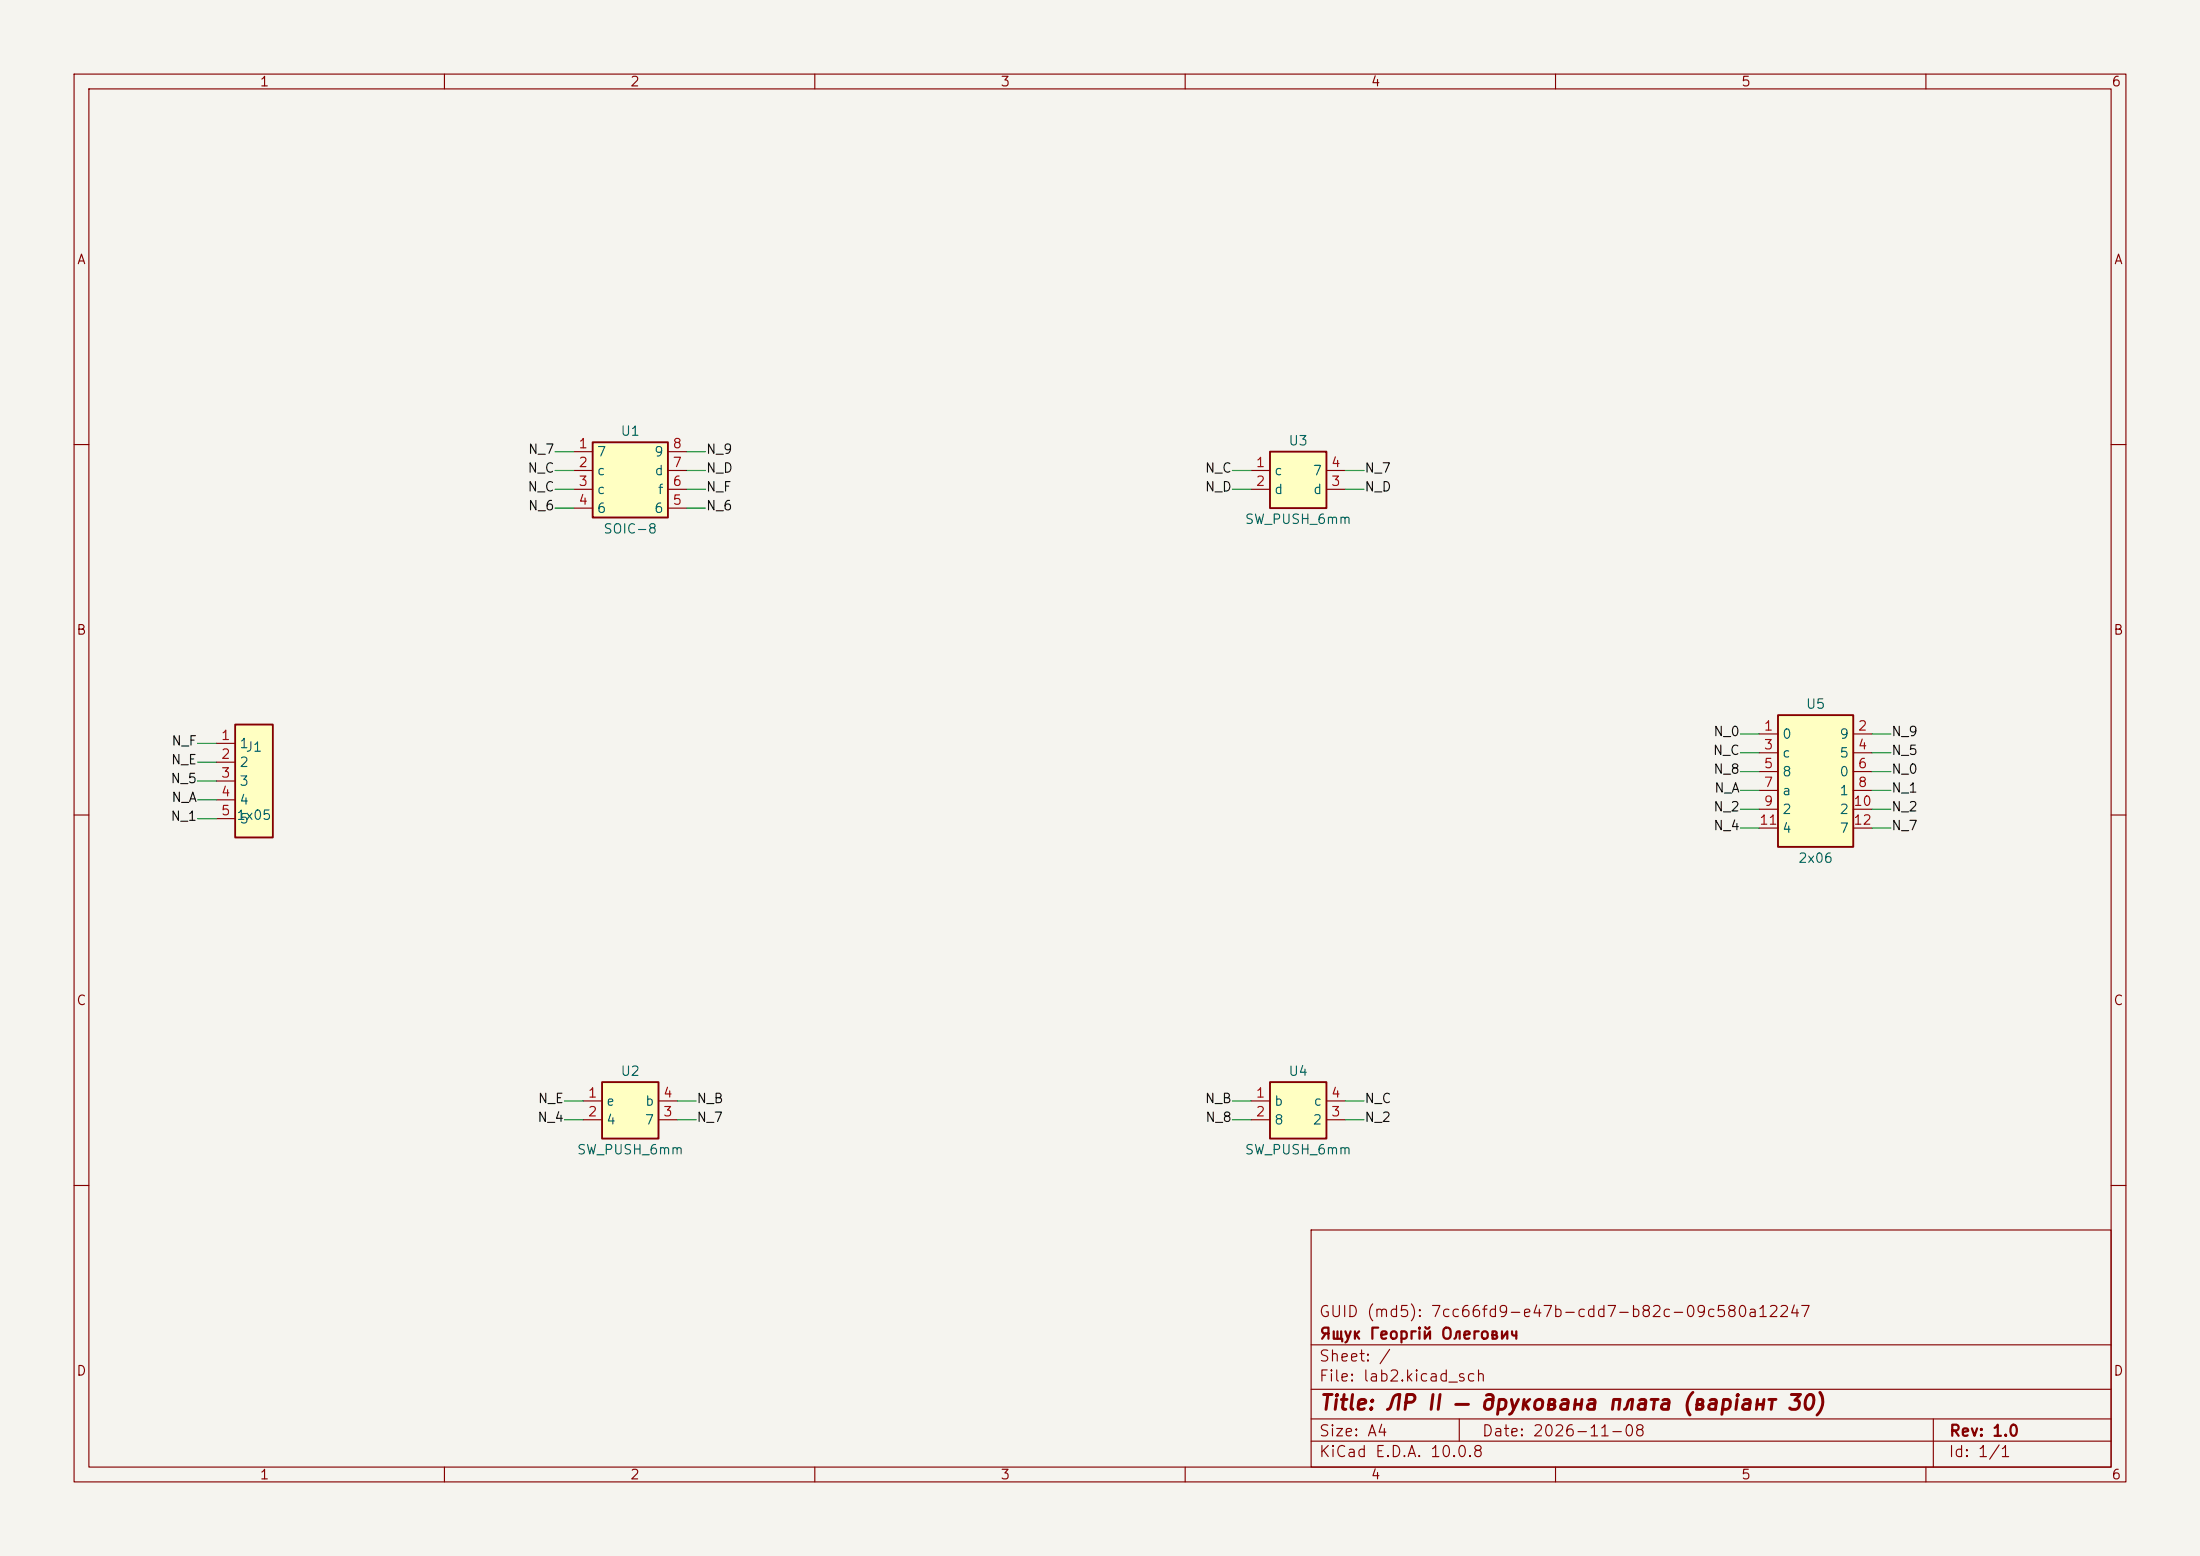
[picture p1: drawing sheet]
(kicad_sch
 (version 20260101)
 (generator "eeschema")
 (generator_version "10.0")
 (paper "A4")
 (title_block
  (title "ЛР II — друкована плата (варіант 30)")
  (date "2026-11-08")
  (rev "1.0")
  (company "Ящук Георгій Олегович")
  (comment 1 "GUID (md5): 7cc66fd9-e47b-cdd7-b82c-09c580a12247"))
 (lib_symbols
  (symbol "lab2:J1_lab2"
  (exclude_from_sim no)
  (in_bom yes)
  (on_board yes)
  (in_pos_files yes)
  (duplicate_pin_numbers_are_jumpers no)
  (property "Reference" "J" (at 2.54 0 0) (show_name no) (do_not_autoplace no) (effects (font (size 1.27 1.27))))
  (property "Value" "J1_lab2" (at 0 -2.54 0) (show_name no) (do_not_autoplace no) (effects (font (size 1.27 1.27))))
  (property "Footprint" "lab2:J1_1x5_P2.54" (at 0 -5.08 0) (show_name no) (do_not_autoplace no) (hide yes) (effects (font (size 1.27 1.27))))
  (property "Datasheet" "" (at 0 -7.62 0) (show_name no) (do_not_autoplace no) (hide yes) (effects (font (size 1.27 1.27))))
  (property "Description" "Lab2 1x5 connector" (at 0 -10.16 0) (show_name no) (do_not_autoplace no) (hide yes) (effects (font (size 1.27 1.27))))
  (symbol "J1_lab2_0_1"
   (rectangle (start -2.54 -7.62) (end 2.54 7.62) (stroke (width 0.254) (type default)) (fill (type background))))
  (symbol "J1_lab2_1_1"
   (pin passive line (at -5.08 5.08 0) (length 2.54) (name "1" (effects (font (size 1.27 1.27)))) (number "1" (effects (font (size 1.27 1.27)))))
   (pin passive line (at -5.08 2.54 0) (length 2.54) (name "2" (effects (font (size 1.27 1.27)))) (number "2" (effects (font (size 1.27 1.27)))))
   (pin passive line (at -5.08 0 0) (length 2.54) (name "3" (effects (font (size 1.27 1.27)))) (number "3" (effects (font (size 1.27 1.27)))))
   (pin passive line (at -5.08 -2.54 0) (length 2.54) (name "4" (effects (font (size 1.27 1.27)))) (number "4" (effects (font (size 1.27 1.27)))))
   (pin passive line (at -5.08 -5.08 0) (length 2.54) (name "5" (effects (font (size 1.27 1.27)))) (number "5" (effects (font (size 1.27 1.27))))))
  (embedded_fonts no))
  (symbol "lab2:U1_lab2"
  (exclude_from_sim no)
  (in_bom yes)
  (on_board yes)
  (in_pos_files yes)
  (duplicate_pin_numbers_are_jumpers no)
  (property "Reference" "U" (at 2.54 0 0) (show_name no) (do_not_autoplace no) (effects (font (size 1.27 1.27))))
  (property "Value" "U1_lab2" (at 0 -2.54 0) (show_name no) (do_not_autoplace no) (effects (font (size 1.27 1.27))))
  (property "Footprint" "lab2:U1_SOIC-8_P1.27" (at 0 -5.08 0) (show_name no) (do_not_autoplace no) (hide yes) (effects (font (size 1.27 1.27))))
  (property "Datasheet" "~" (at 0 -7.62 0) (show_name no) (do_not_autoplace no) (hide yes) (effects (font (size 1.27 1.27))))
  (property "Description" "Lab2 SOIC-8 IC" (at 0 -10.16 0) (show_name no) (do_not_autoplace no) (hide yes) (effects (font (size 1.27 1.27))))
  (symbol "U1_lab2_0_1"
   (rectangle (start -5.08 -5.08) (end 5.08 5.08) (stroke (width 0.254) (type default)) (fill (type background))))
  (symbol "U1_lab2_1_1"
   (pin passive line (at -7.62 3.81 0) (length 2.54) (name "7" (effects (font (size 1.27 1.27)))) (number "1" (effects (font (size 1.27 1.27)))))
   (pin passive line (at -7.62 1.27 0) (length 2.54) (name "c" (effects (font (size 1.27 1.27)))) (number "2" (effects (font (size 1.27 1.27)))))
   (pin passive line (at -7.62 -1.27 0) (length 2.54) (name "c" (effects (font (size 1.27 1.27)))) (number "3" (effects (font (size 1.27 1.27)))))
   (pin passive line (at -7.62 -3.81 0) (length 2.54) (name "6" (effects (font (size 1.27 1.27)))) (number "4" (effects (font (size 1.27 1.27)))))
   (pin passive line (at 7.62 -3.81 180) (length 2.54) (name "6" (effects (font (size 1.27 1.27)))) (number "5" (effects (font (size 1.27 1.27)))))
   (pin passive line (at 7.62 -1.27 180) (length 2.54) (name "f" (effects (font (size 1.27 1.27)))) (number "6" (effects (font (size 1.27 1.27)))))
   (pin passive line (at 7.62 1.27 180) (length 2.54) (name "d" (effects (font (size 1.27 1.27)))) (number "7" (effects (font (size 1.27 1.27)))))
   (pin passive line (at 7.62 3.81 180) (length 2.54) (name "9" (effects (font (size 1.27 1.27)))) (number "8" (effects (font (size 1.27 1.27))))))
  (embedded_fonts no))
  (symbol "lab2:U2_lab2"
  (exclude_from_sim no)
  (in_bom yes)
  (on_board yes)
  (in_pos_files yes)
  (duplicate_pin_numbers_are_jumpers no)
  (property "Reference" "U" (at 2.54 0 0) (show_name no) (do_not_autoplace no) (effects (font (size 1.27 1.27))))
  (property "Value" "U2_lab2" (at 0 -2.54 0) (show_name no) (do_not_autoplace no) (effects (font (size 1.27 1.27))))
  (property "Footprint" "lab2:SW_PUSH_6mm" (at 0 -5.08 0) (show_name no) (do_not_autoplace no) (hide yes) (effects (font (size 1.27 1.27))))
  (property "Datasheet" "~" (at 0 -7.62 0) (show_name no) (do_not_autoplace no) (hide yes) (effects (font (size 1.27 1.27))))
  (property "Description" "Lab2 6mm push button" (at 0 -10.16 0) (show_name no) (do_not_autoplace no) (hide yes) (effects (font (size 1.27 1.27))))
  (symbol "U2_lab2_0_1"
   (rectangle (start -3.81 -3.81) (end 3.81 3.81) (stroke (width 0.254) (type default)) (fill (type background))))
  (symbol "U2_lab2_1_1"
   (pin passive line (at -6.35 1.27 0) (length 2.54) (name "e" (effects (font (size 1.27 1.27)))) (number "1" (effects (font (size 1.27 1.27)))))
   (pin passive line (at -6.35 -1.27 0) (length 2.54) (name "4" (effects (font (size 1.27 1.27)))) (number "2" (effects (font (size 1.27 1.27)))))
   (pin passive line (at 6.35 -1.27 180) (length 2.54) (name "7" (effects (font (size 1.27 1.27)))) (number "3" (effects (font (size 1.27 1.27)))))
   (pin passive line (at 6.35 1.27 180) (length 2.54) (name "b" (effects (font (size 1.27 1.27)))) (number "4" (effects (font (size 1.27 1.27))))))
  (embedded_fonts no))
  (symbol "lab2:U3_lab2"
  (exclude_from_sim no)
  (in_bom yes)
  (on_board yes)
  (in_pos_files yes)
  (duplicate_pin_numbers_are_jumpers no)
  (property "Reference" "U" (at 2.54 0 0) (show_name no) (do_not_autoplace no) (effects (font (size 1.27 1.27))))
  (property "Value" "U3_lab2" (at 0 -2.54 0) (show_name no) (do_not_autoplace no) (effects (font (size 1.27 1.27))))
  (property "Footprint" "lab2:SW_PUSH_6mm" (at 0 -5.08 0) (show_name no) (do_not_autoplace no) (hide yes) (effects (font (size 1.27 1.27))))
  (property "Datasheet" "~" (at 0 -7.62 0) (show_name no) (do_not_autoplace no) (hide yes) (effects (font (size 1.27 1.27))))
  (property "Description" "Lab2 6mm push button" (at 0 -10.16 0) (show_name no) (do_not_autoplace no) (hide yes) (effects (font (size 1.27 1.27))))
  (symbol "U3_lab2_0_1"
   (rectangle (start -3.81 -3.81) (end 3.81 3.81) (stroke (width 0.254) (type default)) (fill (type background))))
  (symbol "U3_lab2_1_1"
   (pin passive line (at -6.35 1.27 0) (length 2.54) (name "c" (effects (font (size 1.27 1.27)))) (number "1" (effects (font (size 1.27 1.27)))))
   (pin passive line (at -6.35 -1.27 0) (length 2.54) (name "d" (effects (font (size 1.27 1.27)))) (number "2" (effects (font (size 1.27 1.27)))))
   (pin passive line (at 6.35 -1.27 180) (length 2.54) (name "d" (effects (font (size 1.27 1.27)))) (number "3" (effects (font (size 1.27 1.27)))))
   (pin passive line (at 6.35 1.27 180) (length 2.54) (name "7" (effects (font (size 1.27 1.27)))) (number "4" (effects (font (size 1.27 1.27))))))
  (embedded_fonts no))
  (symbol "lab2:U4_lab2"
  (exclude_from_sim no)
  (in_bom yes)
  (on_board yes)
  (in_pos_files yes)
  (duplicate_pin_numbers_are_jumpers no)
  (property "Reference" "U" (at 2.54 0 0) (show_name no) (do_not_autoplace no) (effects (font (size 1.27 1.27))))
  (property "Value" "U4_lab2" (at 0 -2.54 0) (show_name no) (do_not_autoplace no) (effects (font (size 1.27 1.27))))
  (property "Footprint" "lab2:SW_PUSH_6mm" (at 0 -5.08 0) (show_name no) (do_not_autoplace no) (hide yes) (effects (font (size 1.27 1.27))))
  (property "Datasheet" "~" (at 0 -7.62 0) (show_name no) (do_not_autoplace no) (hide yes) (effects (font (size 1.27 1.27))))
  (property "Description" "Lab2 6mm push button" (at 0 -10.16 0) (show_name no) (do_not_autoplace no) (hide yes) (effects (font (size 1.27 1.27))))
  (symbol "U4_lab2_0_1"
   (rectangle (start -3.81 -3.81) (end 3.81 3.81) (stroke (width 0.254) (type default)) (fill (type background))))
  (symbol "U4_lab2_1_1"
   (pin passive line (at -6.35 1.27 0) (length 2.54) (name "b" (effects (font (size 1.27 1.27)))) (number "1" (effects (font (size 1.27 1.27)))))
   (pin passive line (at -6.35 -1.27 0) (length 2.54) (name "8" (effects (font (size 1.27 1.27)))) (number "2" (effects (font (size 1.27 1.27)))))
   (pin passive line (at 6.35 -1.27 180) (length 2.54) (name "2" (effects (font (size 1.27 1.27)))) (number "3" (effects (font (size 1.27 1.27)))))
   (pin passive line (at 6.35 1.27 180) (length 2.54) (name "c" (effects (font (size 1.27 1.27)))) (number "4" (effects (font (size 1.27 1.27))))))
  (embedded_fonts no))
  (symbol "lab2:U5_lab2"
  (exclude_from_sim no)
  (in_bom yes)
  (on_board yes)
  (in_pos_files yes)
  (duplicate_pin_numbers_are_jumpers no)
  (property "Reference" "U" (at 2.54 0 0) (show_name no) (do_not_autoplace no) (effects (font (size 1.27 1.27))))
  (property "Value" "U5_lab2" (at 0 -2.54 0) (show_name no) (do_not_autoplace no) (effects (font (size 1.27 1.27))))
  (property "Footprint" "lab2:U5_2x06_P2.54" (at 0 -5.08 0) (show_name no) (do_not_autoplace no) (hide yes) (effects (font (size 1.27 1.27))))
  (property "Datasheet" "~" (at 0 -7.62 0) (show_name no) (do_not_autoplace no) (hide yes) (effects (font (size 1.27 1.27))))
  (property "Description" "Lab2 2x6 test header" (at 0 -10.16 0) (show_name no) (do_not_autoplace no) (hide yes) (effects (font (size 1.27 1.27))))
  (symbol "U5_lab2_0_1"
   (rectangle (start -5.08 -8.89) (end 5.08 8.89) (stroke (width 0.254) (type default)) (fill (type background))))
  (symbol "U5_lab2_1_1"
   (pin passive line (at -7.62 6.35 0) (length 2.54) (name "0" (effects (font (size 1.27 1.27)))) (number "1" (effects (font (size 1.27 1.27)))))
   (pin passive line (at 7.62 6.35 180) (length 2.54) (name "9" (effects (font (size 1.27 1.27)))) (number "2" (effects (font (size 1.27 1.27)))))
   (pin passive line (at -7.62 3.81 0) (length 2.54) (name "c" (effects (font (size 1.27 1.27)))) (number "3" (effects (font (size 1.27 1.27)))))
   (pin passive line (at 7.62 3.81 180) (length 2.54) (name "5" (effects (font (size 1.27 1.27)))) (number "4" (effects (font (size 1.27 1.27)))))
   (pin passive line (at -7.62 1.27 0) (length 2.54) (name "8" (effects (font (size 1.27 1.27)))) (number "5" (effects (font (size 1.27 1.27)))))
   (pin passive line (at 7.62 1.27 180) (length 2.54) (name "0" (effects (font (size 1.27 1.27)))) (number "6" (effects (font (size 1.27 1.27)))))
   (pin passive line (at -7.62 -1.27 0) (length 2.54) (name "a" (effects (font (size 1.27 1.27)))) (number "7" (effects (font (size 1.27 1.27)))))
   (pin passive line (at 7.62 -1.27 180) (length 2.54) (name "1" (effects (font (size 1.27 1.27)))) (number "8" (effects (font (size 1.27 1.27)))))
   (pin passive line (at -7.62 -3.81 0) (length 2.54) (name "2" (effects (font (size 1.27 1.27)))) (number "9" (effects (font (size 1.27 1.27)))))
   (pin passive line (at 7.62 -3.81 180) (length 2.54) (name "2" (effects (font (size 1.27 1.27)))) (number "10" (effects (font (size 1.27 1.27)))))
   (pin passive line (at -7.62 -6.35 0) (length 2.54) (name "4" (effects (font (size 1.27 1.27)))) (number "11" (effects (font (size 1.27 1.27)))))
   (pin passive line (at 7.62 -6.35 180) (length 2.54) (name "7" (effects (font (size 1.27 1.27)))) (number "12" (effects (font (size 1.27 1.27))))))
  (embedded_fonts no)))
 (symbol
  (lib_id "lab2:J1_lab2")
  (at 34.29 105.41 0)
  (unit 1)
  (body_style 1)
  (exclude_from_sim no)
  (in_bom yes)
  (on_board yes)
  (in_pos_files yes)
  (dnp no)
  (property "Reference" "J1" (at 34.29 100.81 0) (show_name no) (do_not_autoplace no) (effects (font (size 1.27 1.27))))
  (property "Value" "1x05" (at 34.29 110.01 0) (show_name no) (do_not_autoplace no) (effects (font (size 1.27 1.27))))
  (property "Footprint" "lab2:J1_1x5_P2.54" (at 34.29 130.81 0) (hide yes) (show_name no) (do_not_autoplace no) (effects (font (size 1.27 1.27))))
  (property "Datasheet" "~" (at 34.29 130.81 0) (hide yes) (show_name no) (do_not_autoplace no) (effects (font (size 1.27 1.27))))
  (property "Description" "Lab2 1x5 pin header, 2.54 mm" (at 34.29 130.81 0) (hide yes) (show_name no) (do_not_autoplace no) (effects (font (size 1.27 1.27))))
  (pin "1")
  (pin "2")
  (pin "3")
  (pin "4")
  (pin "5"))
 (symbol
  (lib_id "lab2:U1_lab2")
  (at 85.09 64.77 0)
  (unit 1)
  (body_style 1)
  (exclude_from_sim no)
  (in_bom yes)
  (on_board yes)
  (in_pos_files yes)
  (dnp no)
  (property "Reference" "U1" (at 85.09 58.17 0) (show_name no) (do_not_autoplace no) (effects (font (size 1.27 1.27))))
  (property "Value" "SOIC-8" (at 85.09 71.37 0) (show_name no) (do_not_autoplace no) (effects (font (size 1.27 1.27))))
  (property "Footprint" "lab2:U1_SOIC-8_P1.27" (at 85.09 90.17 0) (hide yes) (show_name no) (do_not_autoplace no) (effects (font (size 1.27 1.27))))
  (property "Datasheet" "~" (at 85.09 90.17 0) (hide yes) (show_name no) (do_not_autoplace no) (effects (font (size 1.27 1.27))))
  (property "Description" "Lab2 SOIC-8 IC, 1.27 mm pitch" (at 85.09 90.17 0) (hide yes) (show_name no) (do_not_autoplace no) (effects (font (size 1.27 1.27))))
  (pin "1")
  (pin "2")
  (pin "3")
  (pin "4")
  (pin "5")
  (pin "6")
  (pin "7")
  (pin "8"))
 (symbol
  (lib_id "lab2:U2_lab2")
  (at 85.09 149.86 0)
  (unit 1)
  (body_style 1)
  (exclude_from_sim no)
  (in_bom yes)
  (on_board yes)
  (in_pos_files yes)
  (dnp no)
  (property "Reference" "U2" (at 85.09 144.56 0) (show_name no) (do_not_autoplace no) (effects (font (size 1.27 1.27))))
  (property "Value" "SW_PUSH_6mm" (at 85.09 155.16 0) (show_name no) (do_not_autoplace no) (effects (font (size 1.27 1.27))))
  (property "Footprint" "lab2:SW_PUSH_6mm" (at 85.09 175.26 0) (hide yes) (show_name no) (do_not_autoplace no) (effects (font (size 1.27 1.27))))
  (property "Datasheet" "~" (at 85.09 175.26 0) (hide yes) (show_name no) (do_not_autoplace no) (effects (font (size 1.27 1.27))))
  (property "Description" "Lab2 6 mm push button" (at 85.09 175.26 0) (hide yes) (show_name no) (do_not_autoplace no) (effects (font (size 1.27 1.27))))
  (pin "1")
  (pin "2")
  (pin "3")
  (pin "4"))
 (symbol
  (lib_id "lab2:U3_lab2")
  (at 175.26 64.77 0)
  (unit 1)
  (body_style 1)
  (exclude_from_sim no)
  (in_bom yes)
  (on_board yes)
  (in_pos_files yes)
  (dnp no)
  (property "Reference" "U3" (at 175.26 59.47 0) (show_name no) (do_not_autoplace no) (effects (font (size 1.27 1.27))))
  (property "Value" "SW_PUSH_6mm" (at 175.26 70.07 0) (show_name no) (do_not_autoplace no) (effects (font (size 1.27 1.27))))
  (property "Footprint" "lab2:SW_PUSH_6mm" (at 175.26 90.17 0) (hide yes) (show_name no) (do_not_autoplace no) (effects (font (size 1.27 1.27))))
  (property "Datasheet" "~" (at 175.26 90.17 0) (hide yes) (show_name no) (do_not_autoplace no) (effects (font (size 1.27 1.27))))
  (property "Description" "Lab2 6 mm push button" (at 175.26 90.17 0) (hide yes) (show_name no) (do_not_autoplace no) (effects (font (size 1.27 1.27))))
  (pin "1")
  (pin "2")
  (pin "3")
  (pin "4"))
 (symbol
  (lib_id "lab2:U4_lab2")
  (at 175.26 149.86 0)
  (unit 1)
  (body_style 1)
  (exclude_from_sim no)
  (in_bom yes)
  (on_board yes)
  (in_pos_files yes)
  (dnp no)
  (property "Reference" "U4" (at 175.26 144.56 0) (show_name no) (do_not_autoplace no) (effects (font (size 1.27 1.27))))
  (property "Value" "SW_PUSH_6mm" (at 175.26 155.16 0) (show_name no) (do_not_autoplace no) (effects (font (size 1.27 1.27))))
  (property "Footprint" "lab2:SW_PUSH_6mm" (at 175.26 175.26 0) (hide yes) (show_name no) (do_not_autoplace no) (effects (font (size 1.27 1.27))))
  (property "Datasheet" "~" (at 175.26 175.26 0) (hide yes) (show_name no) (do_not_autoplace no) (effects (font (size 1.27 1.27))))
  (property "Description" "Lab2 6 mm push button" (at 175.26 175.26 0) (hide yes) (show_name no) (do_not_autoplace no) (effects (font (size 1.27 1.27))))
  (pin "1")
  (pin "2")
  (pin "3")
  (pin "4"))
 (symbol
  (lib_id "lab2:U5_lab2")
  (at 245.11 105.41 0)
  (unit 1)
  (body_style 1)
  (exclude_from_sim no)
  (in_bom yes)
  (on_board yes)
  (in_pos_files yes)
  (dnp no)
  (property "Reference" "U5" (at 245.11 95.01 0) (show_name no) (do_not_autoplace no) (effects (font (size 1.27 1.27))))
  (property "Value" "2x06" (at 245.11 115.81 0) (show_name no) (do_not_autoplace no) (effects (font (size 1.27 1.27))))
  (property "Footprint" "lab2:U5_2x06_P2.54" (at 245.11 130.81 0) (hide yes) (show_name no) (do_not_autoplace no) (effects (font (size 1.27 1.27))))
  (property "Datasheet" "~" (at 245.11 130.81 0) (hide yes) (show_name no) (do_not_autoplace no) (effects (font (size 1.27 1.27))))
  (property "Description" "Lab2 2x6 test header, 2.54 mm" (at 245.11 130.81 0) (hide yes) (show_name no) (do_not_autoplace no) (effects (font (size 1.27 1.27))))
  (pin "1")
  (pin "2")
  (pin "3")
  (pin "4")
  (pin "5")
  (pin "6")
  (pin "7")
  (pin "8")
  (pin "9")
  (pin "10")
  (pin "11")
  (pin "12"))
 (wire
  (pts (xy 77.47 60.96) (xy 74.93 60.96))
  (stroke (width 0) (type default)))
 (label "N_7"
  (at 74.93 60.96 0)
  (effects (font (size 1.27 1.27)) (justify right)))
 (wire
  (pts (xy 91.44 151.13) (xy 93.98 151.13))
  (stroke (width 0) (type default)))
 (label "N_7"
  (at 93.98 151.13 0)
  (effects (font (size 1.27 1.27)) (justify left)))
 (wire
  (pts (xy 181.61 63.50) (xy 184.15 63.50))
  (stroke (width 0) (type default)))
 (label "N_7"
  (at 184.15 63.50 0)
  (effects (font (size 1.27 1.27)) (justify left)))
 (wire
  (pts (xy 252.73 111.76) (xy 255.27 111.76))
  (stroke (width 0) (type default)))
 (label "N_7"
  (at 255.27 111.76 0)
  (effects (font (size 1.27 1.27)) (justify left)))
 (wire
  (pts (xy 77.47 63.50) (xy 74.93 63.50))
  (stroke (width 0) (type default)))
 (label "N_C"
  (at 74.93 63.50 0)
  (effects (font (size 1.27 1.27)) (justify right)))
 (wire
  (pts (xy 77.47 66.04) (xy 74.93 66.04))
  (stroke (width 0) (type default)))
 (label "N_C"
  (at 74.93 66.04 0)
  (effects (font (size 1.27 1.27)) (justify right)))
 (wire
  (pts (xy 168.91 63.50) (xy 166.37 63.50))
  (stroke (width 0) (type default)))
 (label "N_C"
  (at 166.37 63.50 0)
  (effects (font (size 1.27 1.27)) (justify right)))
 (wire
  (pts (xy 181.61 148.59) (xy 184.15 148.59))
  (stroke (width 0) (type default)))
 (label "N_C"
  (at 184.15 148.59 0)
  (effects (font (size 1.27 1.27)) (justify left)))
 (wire
  (pts (xy 237.49 101.60) (xy 234.95 101.60))
  (stroke (width 0) (type default)))
 (label "N_C"
  (at 234.95 101.60 0)
  (effects (font (size 1.27 1.27)) (justify right)))
 (wire
  (pts (xy 92.71 63.50) (xy 95.25 63.50))
  (stroke (width 0) (type default)))
 (label "N_D"
  (at 95.25 63.50 0)
  (effects (font (size 1.27 1.27)) (justify left)))
 (wire
  (pts (xy 168.91 66.04) (xy 166.37 66.04))
  (stroke (width 0) (type default)))
 (label "N_D"
  (at 166.37 66.04 0)
  (effects (font (size 1.27 1.27)) (justify right)))
 (wire
  (pts (xy 181.61 66.04) (xy 184.15 66.04))
  (stroke (width 0) (type default)))
 (label "N_D"
  (at 184.15 66.04 0)
  (effects (font (size 1.27 1.27)) (justify left)))
 (wire
  (pts (xy 181.61 151.13) (xy 184.15 151.13))
  (stroke (width 0) (type default)))
 (label "N_2"
  (at 184.15 151.13 0)
  (effects (font (size 1.27 1.27)) (justify left)))
 (wire
  (pts (xy 237.49 109.22) (xy 234.95 109.22))
  (stroke (width 0) (type default)))
 (label "N_2"
  (at 234.95 109.22 0)
  (effects (font (size 1.27 1.27)) (justify right)))
 (wire
  (pts (xy 252.73 109.22) (xy 255.27 109.22))
  (stroke (width 0) (type default)))
 (label "N_2"
  (at 255.27 109.22 0)
  (effects (font (size 1.27 1.27)) (justify left)))
 (wire
  (pts (xy 92.71 60.96) (xy 95.25 60.96))
  (stroke (width 0) (type default)))
 (label "N_9"
  (at 95.25 60.96 0)
  (effects (font (size 1.27 1.27)) (justify left)))
 (wire
  (pts (xy 252.73 99.06) (xy 255.27 99.06))
  (stroke (width 0) (type default)))
 (label "N_9"
  (at 255.27 99.06 0)
  (effects (font (size 1.27 1.27)) (justify left)))
 (wire
  (pts (xy 78.74 151.13) (xy 76.20 151.13))
  (stroke (width 0) (type default)))
 (label "N_4"
  (at 76.20 151.13 0)
  (effects (font (size 1.27 1.27)) (justify right)))
 (wire
  (pts (xy 237.49 111.76) (xy 234.95 111.76))
  (stroke (width 0) (type default)))
 (label "N_4"
  (at 234.95 111.76 0)
  (effects (font (size 1.27 1.27)) (justify right)))
 (wire
  (pts (xy 91.44 148.59) (xy 93.98 148.59))
  (stroke (width 0) (type default)))
 (label "N_B"
  (at 93.98 148.59 0)
  (effects (font (size 1.27 1.27)) (justify left)))
 (wire
  (pts (xy 168.91 148.59) (xy 166.37 148.59))
  (stroke (width 0) (type default)))
 (label "N_B"
  (at 166.37 148.59 0)
  (effects (font (size 1.27 1.27)) (justify right)))
 (wire
  (pts (xy 168.91 151.13) (xy 166.37 151.13))
  (stroke (width 0) (type default)))
 (label "N_8"
  (at 166.37 151.13 0)
  (effects (font (size 1.27 1.27)) (justify right)))
 (wire
  (pts (xy 237.49 104.14) (xy 234.95 104.14))
  (stroke (width 0) (type default)))
 (label "N_8"
  (at 234.95 104.14 0)
  (effects (font (size 1.27 1.27)) (justify right)))
 (wire
  (pts (xy 77.47 68.58) (xy 74.93 68.58))
  (stroke (width 0) (type default)))
 (label "N_6"
  (at 74.93 68.58 0)
  (effects (font (size 1.27 1.27)) (justify right)))
 (wire
  (pts (xy 92.71 68.58) (xy 95.25 68.58))
  (stroke (width 0) (type default)))
 (label "N_6"
  (at 95.25 68.58 0)
  (effects (font (size 1.27 1.27)) (justify left)))
 (wire
  (pts (xy 237.49 99.06) (xy 234.95 99.06))
  (stroke (width 0) (type default)))
 (label "N_0"
  (at 234.95 99.06 0)
  (effects (font (size 1.27 1.27)) (justify right)))
 (wire
  (pts (xy 252.73 104.14) (xy 255.27 104.14))
  (stroke (width 0) (type default)))
 (label "N_0"
  (at 255.27 104.14 0)
  (effects (font (size 1.27 1.27)) (justify left)))
 (wire
  (pts (xy 29.21 100.33) (xy 26.67 100.33))
  (stroke (width 0) (type default)))
 (label "N_F"
  (at 26.67 100.33 0)
  (effects (font (size 1.27 1.27)) (justify right)))
 (wire
  (pts (xy 92.71 66.04) (xy 95.25 66.04))
  (stroke (width 0) (type default)))
 (label "N_F"
  (at 95.25 66.04 0)
  (effects (font (size 1.27 1.27)) (justify left)))
 (wire
  (pts (xy 29.21 102.87) (xy 26.67 102.87))
  (stroke (width 0) (type default)))
 (label "N_E"
  (at 26.67 102.87 0)
  (effects (font (size 1.27 1.27)) (justify right)))
 (wire
  (pts (xy 78.74 148.59) (xy 76.20 148.59))
  (stroke (width 0) (type default)))
 (label "N_E"
  (at 76.20 148.59 0)
  (effects (font (size 1.27 1.27)) (justify right)))
 (wire
  (pts (xy 29.21 105.41) (xy 26.67 105.41))
  (stroke (width 0) (type default)))
 (label "N_5"
  (at 26.67 105.41 0)
  (effects (font (size 1.27 1.27)) (justify right)))
 (wire
  (pts (xy 252.73 101.60) (xy 255.27 101.60))
  (stroke (width 0) (type default)))
 (label "N_5"
  (at 255.27 101.60 0)
  (effects (font (size 1.27 1.27)) (justify left)))
 (wire
  (pts (xy 29.21 107.95) (xy 26.67 107.95))
  (stroke (width 0) (type default)))
 (label "N_A"
  (at 26.67 107.95 0)
  (effects (font (size 1.27 1.27)) (justify right)))
 (wire
  (pts (xy 237.49 106.68) (xy 234.95 106.68))
  (stroke (width 0) (type default)))
 (label "N_A"
  (at 234.95 106.68 0)
  (effects (font (size 1.27 1.27)) (justify right)))
 (wire
  (pts (xy 29.21 110.49) (xy 26.67 110.49))
  (stroke (width 0) (type default)))
 (label "N_1"
  (at 26.67 110.49 0)
  (effects (font (size 1.27 1.27)) (justify right)))
 (wire
  (pts (xy 252.73 106.68) (xy 255.27 106.68))
  (stroke (width 0) (type default)))
 (label "N_1"
  (at 255.27 106.68 0)
  (effects (font (size 1.27 1.27)) (justify left)))
 (sheet_instances
  (path ""
   (page "1"))))
